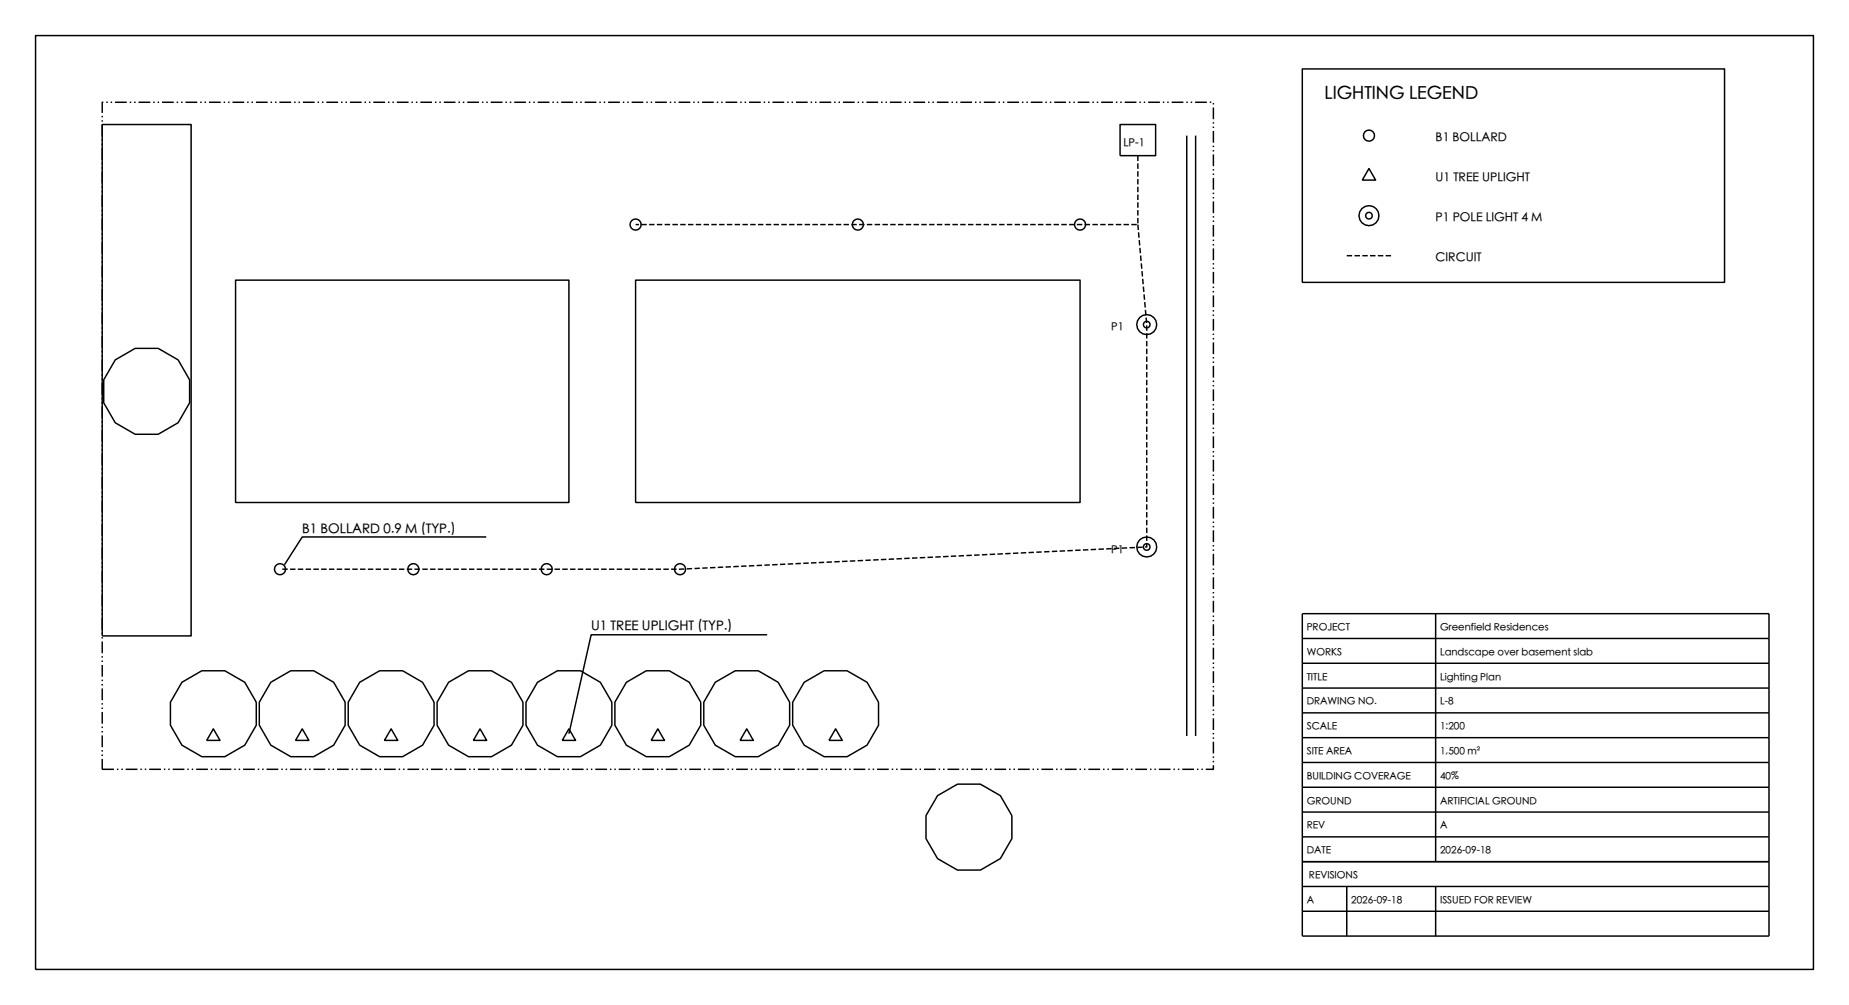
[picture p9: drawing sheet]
<svg xmlns="http://www.w3.org/2000/svg" width="356mm" height="193mm" viewBox="0 0 356 193" stroke-linecap="round" stroke-linejoin="round" font-family="sans-serif">
<g fill="none" stroke="#000" stroke-width=".28">
<path d="M6.8 6.8h342v179.5h-342zM250.5 13.2h81.2v41.1h-81.2zM19.7 23.9h17.1v98.3h-17.1zM215.4 23.9h6.8v6h-6.8zM228.2 26.1v115.4M229.9 26.1v115.4M263.3 32.4l1.3 2.2h-2.6zM45.3 53.9h64.1v42.7h-64.1zM122.2 53.9h85.5v42.7h-85.5zM93.5 103.2h-35.4l-3.4 5.4M250.5 118h89.7v61.9h-89.7zM276.1 118v47.6"/>
<path d="M147.5 122h-33.8l-4.3 19M250.5 122.7h89.7M250.5 127.5h89.7M250.5 132.3h89.7M250.5 137h89.7M41 140.1l1.3 2.2h-2.6zM58.1 140.1l1.3 2.2h-2.6zM75.2 140.1l1.3 2.2h-2.6zM92.3 140.1l1.3 2.2h-2.6zM109.4 140.1l1.3 2.2h-2.6zM126.5 140.1l1.3 2.2h-2.6zM143.6 140.1l1.3 2.2h-2.6z"/>
<path d="M160.7 140.1l1.3 2.2h-2.6zM250.5 141.8h89.7M250.5 146.6h89.7M250.5 151.3h89.7M250.5 156.1h89.7M250.5 160.9h89.7M250.5 165.6h89.7M250.5 170.4h89.7M250.5 175.2h89.7M259 170.4v9.5M276.1 170.4v9.5"/>
<circle cx="263.3" cy="26.1" r="1.07"/>
<circle cx="122.2" cy="43.2" r="1.07"/>
<circle cx="165" cy="43.2" r="1.07"/>
<circle cx="207.7" cy="43.2" r="1.07"/>
<circle cx="263.3" cy="41.5" r="1.92"/>
<circle cx="263.3" cy="41.5" r=".64"/>
<circle cx="28.2" cy="75.2" r="8.5"/>
<circle cx="220.5" cy="62.4" r="1.92"/>
<circle cx="220.5" cy="62.4" r=".64"/>
<circle cx="53.9" cy="109.4" r="1.07"/>
<circle cx="79.5" cy="109.4" r="1.07"/>
<circle cx="105.1" cy="109.4" r="1.07"/>
<circle cx="130.8" cy="109.4" r="1.07"/>
<circle cx="220.5" cy="105.1" r="1.92"/>
<circle cx="220.5" cy="105.1" r=".64"/>
<circle cx="41" cy="137.2" r="8.5"/>
<circle cx="58.1" cy="137.2" r="8.5"/>
<circle cx="75.2" cy="137.2" r="8.5"/>
<circle cx="92.3" cy="137.2" r="8.5"/>
<circle cx="109.4" cy="137.2" r="8.5"/>
<circle cx="126.5" cy="137.2" r="8.5"/>
<circle cx="143.6" cy="137.2" r="8.5"/>
<circle cx="160.7" cy="137.2" r="8.5"/>
<circle cx="186.3" cy="159" r="8.5"/>
</g>
<path d="M19.7 147.9h213.7v-128.2h-213.7v128.2" fill="none" stroke="#000" stroke-width=".28" stroke-dasharray="2.3 .6 .3 .6 .3 .6" stroke-linecap="butt"/>
<path d="M218.8 29.9v13.3h-96.6M218.8 43.2l1.7 19.2v42.7l-89.7 4.3h-76.9M259 49.2h8.6" fill="none" stroke="#000" stroke-width=".28" stroke-dasharray="1 .5" stroke-linecap="butt"/>
<text font-size="3.4" x="254.7" y="19.2">LIGHTING LEGEND</text>
<g font-size="2.6">
<text x="58.1" y="102.6">B1 BOLLARD 0.9 M (TYP.)</text>
<text x="113.7" y="121.4">U1 TREE UPLIGHT (TYP.)</text>
</g>
<g font-size="2.4">
<text x="276.1" y="27.4">B1 BOLLARD</text>
<text x="276.1" y="35">U1 TREE UPLIGHT</text>
<text x="276.1" y="42.7">P1 POLE LIGHT 4 M</text>
<text x="276.1" y="50.4">CIRCUIT</text>
</g>
<g font-size="2.1">
<text x="216.1" y="28.2">LP-1</text>
<text x="213.7" y="63.7">P1</text>
<text x="213.7" y="106.4">P1</text>
</g>
<g font-size="1.9">
<text x="251.3" y="121.3">PROJECT</text>
<text x="277" y="121.3">Greenfield Residences</text>
<text x="251.3" y="126.1">WORKS</text>
<text x="251.3" y="130.8">TITLE</text>
<text x="277" y="126.1">Landscape over basement slab</text>
<text x="277" y="130.8">Lighting Plan</text>
<text x="251.3" y="135.6">DRAWING NO.</text>
<text x="277" y="135.6">L-8</text>
<text x="251.3" y="140.4">SCALE</text>
<text x="277" y="140.4">1:200</text>
<text x="251.3" y="145.1">SITE AREA</text>
<text x="251.3" y="149.9">BUILDING COVERAGE</text>
<text x="277" y="145.1">1,500 m²</text>
<text x="277" y="149.9">40%</text>
<text x="251.3" y="154.7">GROUND</text>
<text x="277" y="154.7">ARTIFICIAL GROUND</text>
<text x="251.3" y="159.4">REV</text>
<text x="277" y="159.4">A</text>
<text x="251.3" y="164.2">DATE</text>
<text x="277" y="164.2">2026-09-18</text>
<text x="251.3" y="173.7">A</text>
<text x="251.7" y="169">REVISIONS</text>
<text x="259.9" y="173.7">2026-09-18</text>
<text x="277" y="173.7">ISSUED FOR REVIEW</text>
</g>
</svg>
